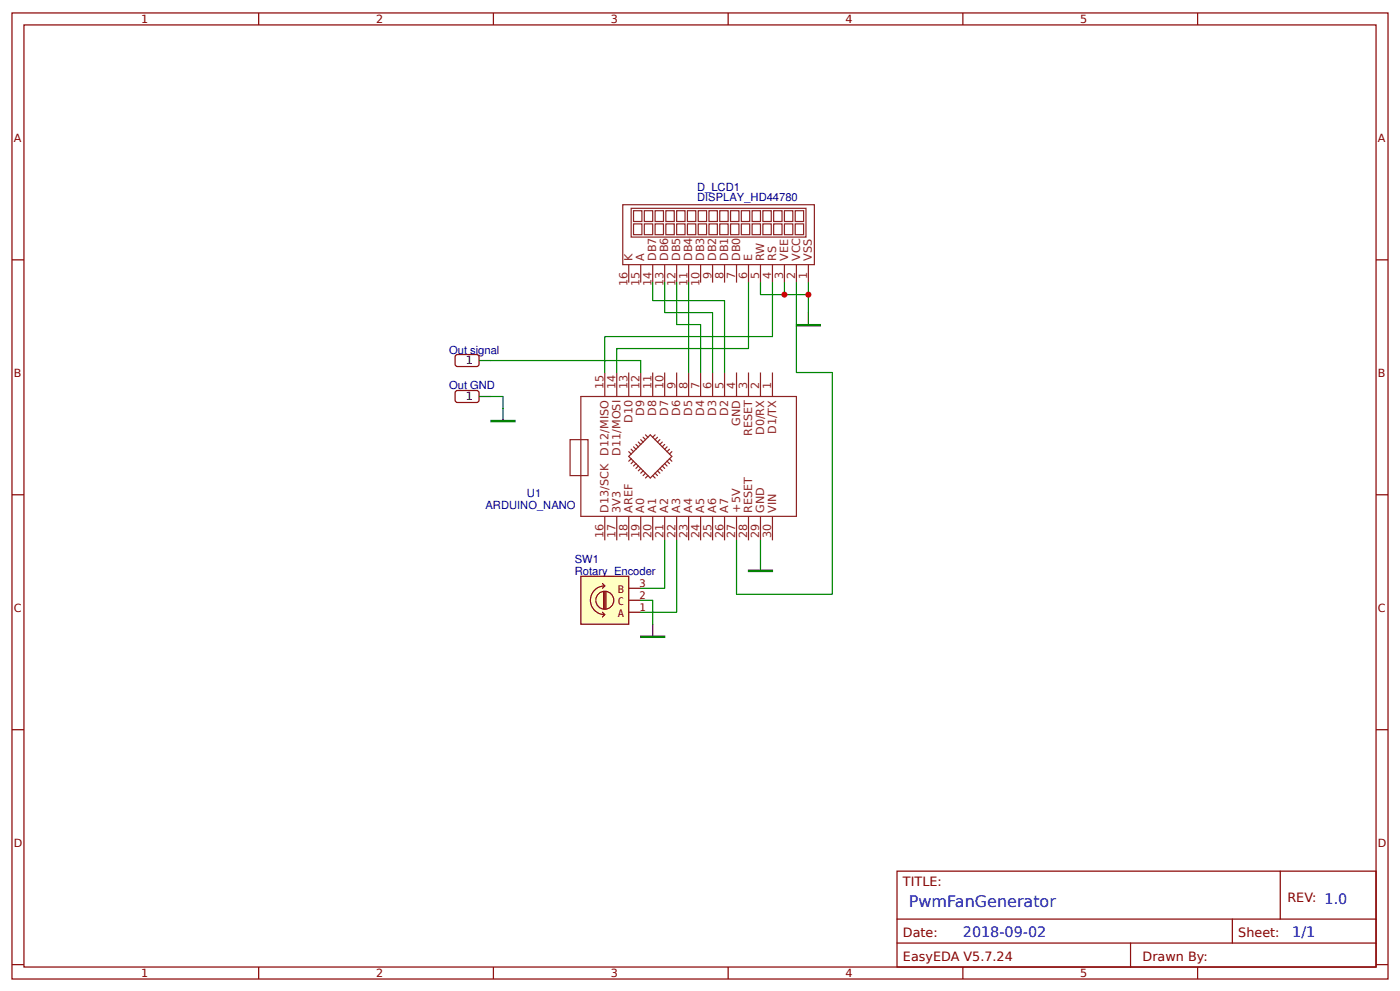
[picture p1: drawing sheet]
<svg xmlns="http://www.w3.org/2000/svg" width="309mm" height="219mm" viewBox="0 0 309 219" stroke-linecap="round" stroke-linejoin="round" font-family="sans-serif">
<g fill="none" stroke="#800" stroke-width=".26">
<path d="M2.6 2.9h304.1v213.2h-304.1zM5.3 5.5h298.7v208h-298.7zM57.1 2.9v2.6M109 2.9v2.6M160.9 2.9v2.6M212.7 2.9v2.6M264.6 2.9v2.6M2.6 57.4h2.7M304 57.4h2.7M2.6 109.2h2.7M304 109.2h2.7M2.6 161.1h2.7"/>
<path d="M304 161.1h2.7M198.2 192.3h105.8v21.2h-105.8zM282.8 192.3v10.6M2.6 212.9h2.7M57.1 213.5v2.6M109 213.5v2.6M160.9 213.5v2.6M198.2 202.9h105.8M198.2 208.2h105.8M212.7 213.5v2.6M249.8 208.2v5.3M264.6 213.5v2.6"/>
<path d="M272.3 202.9v5.3M304 212.9h2.7"/>
</g>
<g fill="none" stroke="#8d2323" stroke-width=".26">
<path d="M137.6 45.2h42.3v13.2h-42.3zM138.9 58.4v4M139.4 46h38.7v6.3h-38.7zM140 46.5h1.8v2.4h-1.8zM140 49.4h1.8v2.4h-1.8zM141.6 58.4v4M142.3 46.5h1.9v2.4h-1.9zM142.3 49.4h1.9v2.4h-1.9zM144.2 58.4v4M144.7 46.5h1.9v2.4h-1.9zM144.7 49.4h1.9v2.4h-1.9zM146.8 58.4v4"/>
<path d="M147.1 46.5h1.9v2.4h-1.9zM147.1 49.4h1.9v2.4h-1.9zM149.5 46.5h1.8v2.4h-1.8zM149.5 49.4h1.8v2.4h-1.8zM149.5 58.4v4M151.9 46.5h1.8v2.4h-1.8zM151.9 49.4h1.8v2.4h-1.8zM152.1 58.4v4M154.3 49.4h1.8v2.4h-1.8zM154.3 46.5h1.8v2.4h-1.8zM154.8 58.4v4M156.6 49.4h1.9v2.4h-1.9z"/>
<path d="M156.6 46.5h1.9v2.4h-1.9zM157.4 58.4v4M159 46.5h1.9v2.4h-1.9zM159 49.4h1.9v2.4h-1.9zM160.1 58.4v4M161.4 46.5h1.8v2.4h-1.8zM161.4 49.4h1.8v2.4h-1.8zM162.7 58.4v4M163.8 46.5h1.8v2.4h-1.8zM163.8 49.4h1.8v2.4h-1.8zM165.4 58.4v4M166.2 49.4h1.8v2.4h-1.8z"/>
<path d="M166.2 46.5h1.8v2.4h-1.8zM168 58.4v4M168.5 49.4h1.9v2.4h-1.9zM168.5 46.5h1.9v2.4h-1.9zM170.7 58.4v4M170.9 46.5h1.9v2.4h-1.9zM170.9 49.4h1.9v2.4h-1.9zM173.3 46.5h1.9v2.4h-1.9zM173.3 49.4h1.9v2.4h-1.9zM173.3 58.4v4M175.7 46.5h1.8v2.4h-1.8zM175.7 49.4h1.8v2.4h-1.8z"/>
<path d="M175.9 58.4v4M178.6 58.4v4M125.9 97h4v8h-4zM128.3 87.5h47.6v26.5h-47.6zM133.6 82.2v5.3M136.3 82.2v5.3M138.9 82.2v5.3M138.9 99.7l.5 .5M139.4 99.2l.6 .5M140 98.6l.5 .6M140.5 98.1l.5 .5M141 97.6l.6 .5"/>
<path d="M141.6 82.2v5.3M141.6 97l.5 .6M142.1 96.5l.5 .5M142.6 96l.5 .5M143.7 96l4.7 4.8-4.7 4.7-4.8-4.7zM144.2 82.2v5.3M144.7 96l-.5 .5M145.3 96.5l-.6 .5M145.8 97l-.5 .6M146.3 97.6l-.5 .5M146.8 82.2v5.3M146.8 98.1l-.5 .5"/>
<path d="M147.4 98.6l-.6 .6M147.9 99.2l-.5 .5M148.4 99.7l-.5 .5M149.5 82.2v5.3M152.1 82.2v5.3M154.8 82.2v5.3M157.4 82.2v5.3M160.1 82.2v5.3M162.7 82.2v5.3M165.4 82.2v5.3M168 82.2v5.3M170.7 82.2v5.3"/>
<path d="M133.6 114v5.3M136.3 114v5.3M138.9 114v5.3M139.4 101.3l-.5 .5M140 101.8l-.6 .5M140.5 102.3l-.5 .6M141 102.9l-.5 .5M141.6 114v5.3M141.6 103.4l-.6 .5M142.1 103.9l-.5 .6M142.6 104.5l-.5 .5M143.1 105l-.5 .5"/>
<path d="M144.2 114v5.3M144.2 105l.5 .5M144.7 104.5l.6 .5M145.3 103.9l.5 .6M145.8 103.4l.5 .5M146.3 102.9l.5 .5M146.8 114v5.3M146.8 102.3l.6 .6M147.4 101.8l.5 .5M147.9 101.3l.5 .5M149.5 114v5.3M152.1 114v5.3"/>
<path d="M154.8 114v5.3M157.4 114v5.3M160.1 114v5.3M162.7 114v5.3M165.4 114v5.3M168 114v5.3M170.7 114v5.3"/>
</g>
<path d="M128.3 127.2h10.6v10.6h-10.6z" fill="#ffffc2" stroke="#840000" stroke-width=".26"/>
<path d="M131.6 132.4a1.98 1.98 0 0 1 2.9-1.7 1.98 1.98 0 0 1 .4 3.3 1.98 1.98 0 0 1-3.2-1l-.1-.5M133.1 128.8l.5 .5M133.1 135.1l.5 .6M133.3 130.7v3.7M133.6 129.3a3.2 3.2 0 0 0-3.2 3.2 3.2 3.2 0 0 0 3.2 3.2M133.6 129.3l-.5 .6M133.6 130.7v3.7M133.6 135.7l-.5 .5M133.9 130.7v3.7M138.9 135.1h2.7M138.9 132.5h2.7M138.9 129.9h2.7" fill="none" stroke="#840000" stroke-width=".26"/>
<path d="M100.8 78.3h4.8l.2 .5v1.8l-.5 .3-4.5-.1-.3-.4v-1.6zM100.8 86.3h4.8l.2 .4v1.9l-.5 .2h-4.5l-.3-.5v-1.6z" fill="none" stroke="#800" stroke-width=".26"/>
<path d="M105.8 79.6h2.7M178.6 69v2.6M105.8 87.5h2.7M111.1 90.2v2.6M144.2 137.8v2.6M168 123.2v2.7" fill="none" stroke="#000" stroke-width=".26"/>
<g fill="none" stroke="#080" stroke-width=".26">
<path d="M108.5 79.6h33.1v2.6M144.2 62.4v4h15.9v15.8M146.8 62.4v6.6h10.6v13.2M149.5 62.4v9.2h5.3v10.6M152.1 62.4v19.8M165.4 62.4v14.5h-29.1v5.3M168 62.4v2.6h10.6v-2.6M170.7 62.4v11.9h-37.1v7.9M173.3 62.4v2.6M175.9 62.4v19.8h8v49h-21.2v-11.9M178.6 65v4M108.5 87.5h2.6v2.7"/>
<path d="M146.8 119.3v10.6h-5.2M149.5 119.3v15.8h-7.9M168 119.3v3.9M141.6 132.5h2.6v5.3"/>
</g>
<path d="M175.9 71.6h5.3v.3h-5.3zM108.5 92.8h5.3v.3h-5.3zM165.4 125.9h5.3v.3h-5.3zM141.6 140.4h5.2v.3h-5.2z" fill="#000" stroke="#000" stroke-width=".26"/>
<g fill="#c00">
<circle cx="173.3" cy="65" r=".66"/>
<circle cx="178.6" cy="65" r=".66"/>
</g>
<text font-size="3.5" fill="#00f" x="200.8" y="200.2">PwmFanGenerator</text>
<g font-size="3.2" fill="#00f">
<text x="212.7" y="206.9">2018-09-02</text>
<text x="285.5" y="206.9">1/1</text>
</g>
<g font-size="2.8" fill="#800">
<text x="199.5" y="195.5">TITLE:</text>
<text x="284.4" y="199.2">REV: 1.0</text>
<text x="199.5" y="206.9">Date:</text>
<text x="273.6" y="206.9">Sheet:</text>
<text x="199.5" y="212.1">EasyEDA V5.7.24</text>
<text x="252.4" y="212.1">Drawn By:</text>
</g>
<g font-size="2.5" fill="#800">
<text x="31.2" y="5.1">1</text>
<text x="83.1" y="5.1">2</text>
<text x="134.9" y="5.1">3</text>
<text x="186.8" y="5.1">4</text>
<text x="238.7" y="5.1">5</text>
<text x="3" y="31.4">A</text>
<text x="304.4" y="31.4">A</text>
<text x="3" y="83.3">B</text>
<text x="304.4" y="83.3">B</text>
<text x="3" y="135.1">C</text>
<text x="304.4" y="135.1">C</text>
<text x="3" y="187">D</text>
<text x="304.4" y="187">D</text>
<text x="31.2" y="215.7">1</text>
<text x="83.1" y="215.7">2</text>
<text x="134.9" y="215.7">3</text>
<text x="186.8" y="215.7">4</text>
<text x="238.7" y="215.7">5</text>
</g>
<g font-size="2.5" fill="#000080">
<text x="154" y="44.4">DISPLAY_HD44780</text>
<text x="154" y="42.1">D_LCD1</text>
<text x="99.2" y="78.1">Out signal</text>
<text x="99.2" y="85.8">Out GND</text>
<text x="107.3" y="112.3">ARDUINO_NANO</text>
<text x="116.4" y="109.6">U1</text>
<text x="127" y="124.2">SW1</text>
<text x="127" y="126.8">Rotary_Encoder</text>
</g>
<g font-size="2.5" fill="#8d2323">
<text x="139.7" y="57.6" transform="rotate(-90 139.7 57.6)">K</text>
<text x="142.3" y="57.6" transform="rotate(-90 142.3 57.6)">A</text>
<text x="145" y="57.6" transform="rotate(-90 145 57.6)">DB7</text>
<text x="147.6" y="57.6" transform="rotate(-90 147.6 57.6)">DB6</text>
<text x="150.3" y="57.6" transform="rotate(-90 150.3 57.6)">DB5</text>
<text x="152.9" y="57.6" transform="rotate(-90 152.9 57.6)">DB4</text>
<text x="155.6" y="57.6" transform="rotate(-90 155.6 57.6)">DB3</text>
<text x="158.2" y="57.6" transform="rotate(-90 158.2 57.6)">DB2</text>
<text x="160.9" y="57.6" transform="rotate(-90 160.9 57.6)">DB1</text>
<text x="163.5" y="57.6" transform="rotate(-90 163.5 57.6)">DB0</text>
<text x="166.2" y="57.6" transform="rotate(-90 166.2 57.6)">E</text>
<text x="168.8" y="57.6" transform="rotate(-90 168.8 57.6)">RW</text>
<text x="171.4" y="57.6" transform="rotate(-90 171.4 57.6)">RS</text>
<text x="174.1" y="57.6" transform="rotate(-90 174.1 57.6)">VEE</text>
<text x="176.7" y="57.6" transform="rotate(-90 176.7 57.6)">VCC</text>
<text x="179.4" y="57.6" transform="rotate(-90 179.4 57.6)">VSS</text>
<text x="138.6" y="63.2" transform="rotate(-90 138.6 63.2)">16</text>
<text x="141.3" y="63.2" transform="rotate(-90 141.3 63.2)">15</text>
<text x="143.9" y="63.2" transform="rotate(-90 143.9 63.2)">14</text>
<text x="146.6" y="63.2" transform="rotate(-90 146.6 63.2)">13</text>
<text x="149.2" y="63.2" transform="rotate(-90 149.2 63.2)">12</text>
<text x="151.9" y="63.2" transform="rotate(-90 151.9 63.2)">11</text>
<text x="154.5" y="63.2" transform="rotate(-90 154.5 63.2)">10</text>
<text x="157.2" y="61.6" transform="rotate(-90 157.2 61.6)">9</text>
<text x="159.8" y="61.6" transform="rotate(-90 159.8 61.6)">8</text>
<text x="162.5" y="61.6" transform="rotate(-90 162.5 61.6)">7</text>
<text x="165.1" y="61.6" transform="rotate(-90 165.1 61.6)">6</text>
<text x="167.7" y="61.6" transform="rotate(-90 167.7 61.6)">5</text>
<text x="170.4" y="61.6" transform="rotate(-90 170.4 61.6)">4</text>
<text x="173" y="61.6" transform="rotate(-90 173 61.6)">3</text>
<text x="175.7" y="61.6" transform="rotate(-90 175.7 61.6)">2</text>
<text x="178.3" y="61.6" transform="rotate(-90 178.3 61.6)">1</text>
<text x="133.3" y="85.9" transform="rotate(-90 133.3 85.9)">15</text>
<text x="136" y="85.9" transform="rotate(-90 136 85.9)">14</text>
<text x="138.6" y="85.9" transform="rotate(-90 138.6 85.9)">13</text>
<text x="141.3" y="85.9" transform="rotate(-90 141.3 85.9)">12</text>
<text x="143.9" y="85.9" transform="rotate(-90 143.9 85.9)">11</text>
<text x="146.6" y="85.9" transform="rotate(-90 146.6 85.9)">10</text>
<text x="149.2" y="85.9" transform="rotate(-90 149.2 85.9)">9</text>
<text x="151.9" y="85.9" transform="rotate(-90 151.9 85.9)">8</text>
<text x="154.5" y="85.9" transform="rotate(-90 154.5 85.9)">7</text>
<text x="157.2" y="85.9" transform="rotate(-90 157.2 85.9)">6</text>
<text x="159.8" y="85.9" transform="rotate(-90 159.8 85.9)">5</text>
<text x="162.5" y="85.9" transform="rotate(-90 162.5 85.9)">4</text>
<text x="165.1" y="85.9" transform="rotate(-90 165.1 85.9)">3</text>
<text x="167.7" y="85.9" transform="rotate(-90 167.7 85.9)">2</text>
<text x="170.4" y="85.9" transform="rotate(-90 170.4 85.9)">1</text>
<text x="139.7" y="93.4" transform="rotate(-90 139.7 93.4)">D10</text>
<text x="142.3" y="91.8" transform="rotate(-90 142.3 91.8)">D9</text>
<text x="145" y="91.8" transform="rotate(-90 145 91.8)">D8</text>
<text x="147.6" y="91.8" transform="rotate(-90 147.6 91.8)">D7</text>
<text x="150.3" y="91.8" transform="rotate(-90 150.3 91.8)">D6</text>
<text x="152.9" y="91.8" transform="rotate(-90 152.9 91.8)">D5</text>
<text x="155.6" y="91.8" transform="rotate(-90 155.6 91.8)">D4</text>
<text x="158.2" y="91.8" transform="rotate(-90 158.2 91.8)">D3</text>
<text x="160.9" y="91.8" transform="rotate(-90 160.9 91.8)">D2</text>
<text x="163.5" y="94" transform="rotate(-90 163.5 94)">GND</text>
<text x="171.4" y="95.8" transform="rotate(-90 171.4 95.8)">D1/TX</text>
<text x="134.4" y="100.6" transform="rotate(-90 134.4 100.6)">D12/MISO</text>
<text x="137.1" y="100.6" transform="rotate(-90 137.1 100.6)">D11/MOSI</text>
<text x="166.2" y="96.2" transform="rotate(-90 166.2 96.2)">RESET</text>
<text x="168.8" y="96" transform="rotate(-90 168.8 96)">D0/RX</text>
<text x="134.4" y="113.2" transform="rotate(-90 134.4 113.2)">D13/SCK</text>
<text x="137.1" y="113.2" transform="rotate(-90 137.1 113.2)">3V3</text>
<text x="139.7" y="113.2" transform="rotate(-90 139.7 113.2)">AREF</text>
<text x="142.3" y="113.2" transform="rotate(-90 142.3 113.2)">A0</text>
<text x="145" y="113.2" transform="rotate(-90 145 113.2)">A1</text>
<text x="147.6" y="113.2" transform="rotate(-90 147.6 113.2)">A2</text>
<text x="150.3" y="113.2" transform="rotate(-90 150.3 113.2)">A3</text>
<text x="152.9" y="113.2" transform="rotate(-90 152.9 113.2)">A4</text>
<text x="155.6" y="113.2" transform="rotate(-90 155.6 113.2)">A5</text>
<text x="158.2" y="113.2" transform="rotate(-90 158.2 113.2)">A6</text>
<text x="160.9" y="113.2" transform="rotate(-90 160.9 113.2)">A7</text>
<text x="163.5" y="113.2" transform="rotate(-90 163.5 113.2)">+5V</text>
<text x="166.2" y="113.2" transform="rotate(-90 166.2 113.2)">RESET</text>
<text x="168.8" y="113.2" transform="rotate(-90 168.8 113.2)">GND</text>
<text x="171.4" y="113.2" transform="rotate(-90 171.4 113.2)">VIN</text>
<text x="133.3" y="118.7" transform="rotate(-90 133.3 118.7)">16</text>
<text x="136" y="118.7" transform="rotate(-90 136 118.7)">17</text>
<text x="138.6" y="118.7" transform="rotate(-90 138.6 118.7)">18</text>
<text x="141.3" y="118.7" transform="rotate(-90 141.3 118.7)">19</text>
<text x="143.9" y="118.7" transform="rotate(-90 143.9 118.7)">20</text>
<text x="146.6" y="118.7" transform="rotate(-90 146.6 118.7)">21</text>
<text x="149.2" y="118.7" transform="rotate(-90 149.2 118.7)">22</text>
<text x="151.9" y="118.7" transform="rotate(-90 151.9 118.7)">23</text>
<text x="154.5" y="118.7" transform="rotate(-90 154.5 118.7)">24</text>
<text x="157.2" y="118.7" transform="rotate(-90 157.2 118.7)">25</text>
<text x="159.8" y="118.7" transform="rotate(-90 159.8 118.7)">26</text>
<text x="162.5" y="118.7" transform="rotate(-90 162.5 118.7)">27</text>
<text x="165.1" y="118.7" transform="rotate(-90 165.1 118.7)">28</text>
<text x="167.7" y="118.7" transform="rotate(-90 167.7 118.7)">29</text>
<text x="170.4" y="118.7" transform="rotate(-90 170.4 118.7)">30</text>
</g>
<g font-size="2.5">
<text x="102.9" y="80.4">1</text>
<text x="102.9" y="88.3">1</text>
</g>
<g font-size="2.3" fill="#840000">
<text x="136.5" y="131">B</text>
<text x="141.3" y="129.6">3</text>
<text x="136.5" y="136.3">A</text>
<text x="136.5" y="133.6">C</text>
<text x="141.3" y="134.9">1</text>
<text x="141.3" y="132.2">2</text>
</g>
</svg>
